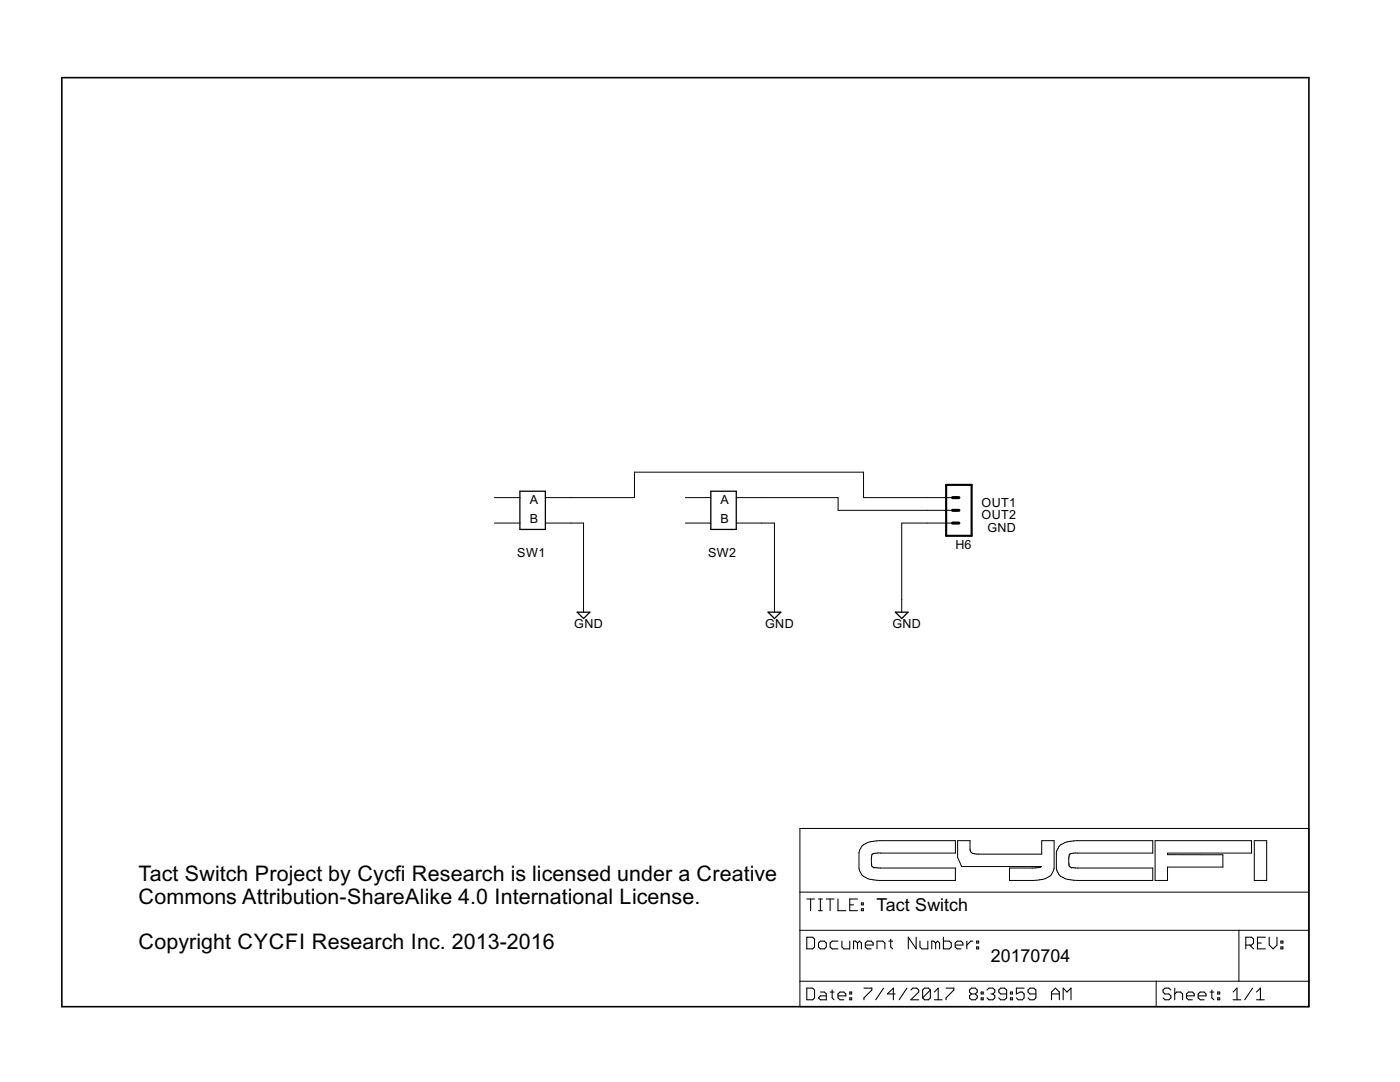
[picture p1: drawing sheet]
<?xml version="1.0" encoding="utf-8"?>
<!DOCTYPE eagle SYSTEM "eagle.dtd">
<!--
Tact Switch for Nu Project by Cycfi Research is licensed under a Creative
Copyright CYCFI Research Inc. 2013-2017
-->
<eagle version="6.3">
<drawing>
<settings>
<setting alwaysvectorfont="no"/>
<setting verticaltext="up"/>
</settings>
<grid distance="0.1" unitdist="inch" unit="inch" style="lines" multiple="1" display="no" altdistance="0.01" altunitdist="inch" altunit="inch"/>
<schematic xreflabel="%F%N/%S.%C%R" xrefpart="/%S.%C%R">
<libraries>
<library name="frames">
<symbols>
<symbol name="LETTER_L">
<frame x1="0" y1="0" x2="248.92" y2="185.42" columns="12" rows="17" layer="94" border-left="no" border-top="no" border-right="no" border-bottom="no"/>
</symbol>
<symbol name="DOCFIELD">
<wire x1="0" y1="0" x2="71.12" y2="0" width="0.1016" layer="94"/>
<wire x1="101.6" y1="15.24" x2="87.63" y2="15.24" width="0.1016" layer="94"/>
<wire x1="0" y1="0" x2="0" y2="5.08" width="0.1016" layer="94"/>
<wire x1="0" y1="5.08" x2="71.12" y2="5.08" width="0.1016" layer="94"/>
<wire x1="0" y1="5.08" x2="0" y2="15.24" width="0.1016" layer="94"/>
<wire x1="101.6" y1="15.24" x2="101.6" y2="5.08" width="0.1016" layer="94"/>
<wire x1="71.12" y1="5.08" x2="71.12" y2="0" width="0.1016" layer="94"/>
<wire x1="71.12" y1="5.08" x2="87.63" y2="5.08" width="0.1016" layer="94"/>
<wire x1="71.12" y1="0" x2="101.6" y2="0" width="0.1016" layer="94"/>
<wire x1="87.63" y1="15.24" x2="87.63" y2="5.08" width="0.1016" layer="94"/>
<wire x1="87.63" y1="15.24" x2="0" y2="15.24" width="0.1016" layer="94"/>
<wire x1="87.63" y1="5.08" x2="101.6" y2="5.08" width="0.1016" layer="94"/>
<wire x1="101.6" y1="5.08" x2="101.6" y2="0" width="0.1016" layer="94"/>
<wire x1="0" y1="15.24" x2="0" y2="22.86" width="0.1016" layer="94"/>
<wire x1="101.6" y1="35.56" x2="0" y2="35.56" width="0.1016" layer="94"/>
<wire x1="101.6" y1="35.56" x2="101.6" y2="22.86" width="0.1016" layer="94"/>
<wire x1="0" y1="22.86" x2="101.6" y2="22.86" width="0.1016" layer="94"/>
<wire x1="0" y1="22.86" x2="0" y2="35.56" width="0.1016" layer="94"/>
<wire x1="101.6" y1="22.86" x2="101.6" y2="15.24" width="0.1016" layer="94"/>
<text x="1.27" y="1.27" size="2.54" layer="94" font="vector">Date:</text>
<text x="12.7" y="1.27" size="2.54" layer="94" font="vector">&gt;LAST_DATE_TIME</text>
<text x="72.39" y="1.27" size="2.54" layer="94" font="vector">Sheet:</text>
<text x="86.36" y="1.27" size="2.54" layer="94" font="vector">&gt;SHEET</text>
<text x="88.9" y="11.43" size="2.54" layer="94" font="vector">REV:</text>
<text x="1.27" y="19.05" size="2.54" layer="94" font="vector">TITLE:</text>
<text x="1.27" y="11.43" size="2.54" layer="94" font="vector">Document Number:</text>
<text x="17.78" y="19.05" size="2.54" layer="94" font="vector">&gt;DRAWING_NAME</text>
</symbol>
</symbols>
<devicesets>
<deviceset name="LETTER_L" prefix="FRAME" uservalue="yes">
<gates>
<gate name="G$1" symbol="LETTER_L" x="0" y="0"/>
<gate name="G$2" symbol="DOCFIELD" x="147.32" y="0" addlevel="must"/>
</gates>
<devices>
<device name="">
<technologies>
<technology name=""/>
</technologies>
</device>
</devices>
</deviceset>
</devicesets>
</library>
<library name="CYCFI_switch">
<symbols>
<symbol name="TACT">
<pin name="P1A" x="-7.62" y="5.08" visible="off" length="middle"/>
<pin name="P2A" x="-7.62" y="0" visible="off" length="middle"/>
<pin name="P2B" x="7.62" y="0" visible="off" length="middle" rot="R180"/>
<pin name="P1B" x="7.62" y="5.08" visible="off" length="middle" rot="R180"/>
<wire x1="-2.54" y1="6.35" x2="-2.54" y2="-1.27" width="0.254" layer="94"/>
<wire x1="-2.54" y1="-1.27" x2="2.54" y2="-1.27" width="0.254" layer="94"/>
<wire x1="2.54" y1="-1.27" x2="2.54" y2="6.35" width="0.254" layer="94"/>
<wire x1="2.54" y1="6.35" x2="-2.54" y2="6.35" width="0.254" layer="94"/>
<text x="-0.635" y="3.81" size="1.778" layer="95">A</text>
<text x="-0.635" y="0" size="1.778" layer="95">B</text>
</symbol>
</symbols>
<devicesets>
<deviceset name="TACT_MJTP1230">
<gates>
<gate name="G$1" symbol="TACT" x="0" y="-2.54"/>
</gates>
<devices>
<device name="" package="MJTP1230">
<connects>
<connect gate="G$1" pin="P1A" pad="1A"/>
<connect gate="G$1" pin="P1B" pad="1B"/>
<connect gate="G$1" pin="P2A" pad="2A"/>
<connect gate="G$1" pin="P2B" pad="2B"/>
</connects>
<technologies>
<technology name=""/>
</technologies>
</device>
</devices>
</deviceset>
</devicesets>
</library>
<library name="supply2">
<symbols>
<symbol name="GND">
<wire x1="-1.27" y1="0" x2="1.27" y2="0" width="0.254" layer="94"/>
<wire x1="1.27" y1="0" x2="0" y2="-1.27" width="0.254" layer="94"/>
<wire x1="0" y1="-1.27" x2="-1.27" y2="0" width="0.254" layer="94"/>
<text x="-1.905" y="-3.175" size="1.778" layer="96">&gt;VALUE</text>
<pin name="GND" x="0" y="2.54" visible="off" length="short" direction="sup" rot="R270"/>
</symbol>
</symbols>
<devicesets>
<deviceset name="GND" prefix="SUPPLY">
<gates>
<gate name="GND" symbol="GND" x="0" y="0"/>
</gates>
<devices>
<device name="">
<technologies>
<technology name=""/>
</technologies>
</device>
</devices>
</deviceset>
</devicesets>
</library>
<library name="CYCFI_Con">
<symbols>
<symbol name="3-PIN">
<wire x1="3.81" y1="-5.08" x2="-1.27" y2="-5.08" width="0.4064" layer="94"/>
<wire x1="1.27" y1="2.54" x2="2.54" y2="2.54" width="0.6096" layer="94"/>
<wire x1="1.27" y1="0" x2="2.54" y2="0" width="0.6096" layer="94"/>
<wire x1="1.27" y1="-2.54" x2="2.54" y2="-2.54" width="0.6096" layer="94"/>
<wire x1="-1.27" y1="5.08" x2="-1.27" y2="-5.08" width="0.4064" layer="94"/>
<wire x1="3.81" y1="-5.08" x2="3.81" y2="5.08" width="0.4064" layer="94"/>
<wire x1="-1.27" y1="5.08" x2="3.81" y2="5.08" width="0.4064" layer="94"/>
<text x="-1.27" y="-7.62" size="1.778" layer="96">&gt;VALUE</text>
<text x="-1.27" y="5.842" size="1.778" layer="95">&gt;NAME</text>
<pin name="1" x="7.62" y="-2.54" visible="off" length="middle" direction="pas" swaplevel="1" rot="R180"/>
<pin name="2" x="7.62" y="0" visible="off" length="middle" direction="pas" swaplevel="1" rot="R180"/>
<pin name="3" x="7.62" y="2.54" visible="off" length="middle" direction="pas" swaplevel="1" rot="R180"/>
</symbol>
</symbols>
<devicesets>
<deviceset name="3PIN-SMD-2.54MM">
<gates>
<gate name="G$1" symbol="3-PIN" x="-1.27" y="0"/>
</gates>
<devices>
<device name="" package="3P-SMD-2.54MM">
<connects>
<connect gate="G$1" pin="1" pad="P$1"/>
<connect gate="G$1" pin="2" pad="P$2"/>
<connect gate="G$1" pin="3" pad="P$3"/>
</connects>
<technologies>
<technology name=""/>
</technologies>
</device>
</devices>
</deviceset>
</devicesets>
</library>
</libraries>
<attributes>
</attributes>
<variantdefs>
</variantdefs>
<classes>
<class number="0" name="default" width="0" drill="0">
</class>
</classes>
<parts>
<part name="FRAME1" library="frames" deviceset="LETTER_L" device=""/>
<part name="U$1" library="CYCFI_switch" deviceset="TACT_MJTP1230" device=""/>
<part name="SUPPLY1" library="supply2" deviceset="GND" device=""/>
<part name="U$2" library="CYCFI_switch" deviceset="TACT_MJTP1230" device=""/>
<part name="SUPPLY2" library="supply2" deviceset="GND" device=""/>
<part name="H6" library="CYCFI_Con" deviceset="3PIN-SMD-2.54MM" device="" value=""/>
<part name="SUPPLY3" library="supply2" deviceset="GND" device=""/>
</parts>
<sheets>
<sheet>
<plain>
<text x="15.24" y="11.43" size="3.048" layer="95">Tact Switch Project by Cycfi Research is licensed under a Creative 
Commons Attribution-ShareAlike 4.0 International License.

Copyright CYCFI Research Inc. 2013-2016</text>
<text x="162.56" y="19.05" size="2.54" layer="95">Tact Switch</text>
<wire x1="178.362721875" y1="25.186403125" x2="163.27975" y2="25.186403125" width="0" layer="94"/>
<wire x1="163.27975" y1="25.186403125" x2="162.57660625" y2="25.228778125" width="0" layer="94"/>
<wire x1="162.57660625" y1="25.228778125" x2="161.99541875" y2="25.31249375" width="0" layer="94"/>
<wire x1="161.99541875" y1="25.31249375" x2="161.378746875" y2="25.401034375" width="0" layer="94"/>
<wire x1="161.378746875" y1="25.401034375" x2="160.85578125" y2="25.558475" width="0" layer="94"/>
<wire x1="160.85578125" y1="25.558475" x2="160.44168125" y2="25.77930625" width="0" layer="94"/>
<wire x1="160.44168125" y1="25.77930625" x2="159.9910625" y2="26.019428125" width="0" layer="94"/>
<wire x1="159.9910625" y1="26.019428125" x2="159.650340625" y2="26.34705625" width="0" layer="94"/>
<wire x1="159.650340625" y1="26.34705625" x2="159.4295125" y2="26.753234375" width="0" layer="94"/>
<wire x1="159.4295125" y1="26.753234375" x2="159.216259375" y2="27.145284375" width="0" layer="94"/>
<wire x1="159.216259375" y1="27.145284375" x2="159.10739375" y2="27.6282875" width="0" layer="94"/>
<wire x1="159.10739375" y1="27.6282875" x2="159.10739375" y2="30.700625" width="0" layer="94"/>
<wire x1="159.10739375" y1="30.700625" x2="159.216259375" y2="31.183625" width="0" layer="94"/>
<wire x1="159.216259375" y1="31.183625" x2="159.42985625" y2="31.576021875" width="0" layer="94"/>
<wire x1="159.42985625" y1="31.576021875" x2="159.650340625" y2="31.98185625" width="0" layer="94"/>
<wire x1="159.650340625" y1="31.98185625" x2="159.9910625" y2="32.309484375" width="0" layer="94"/>
<wire x1="159.9910625" y1="32.309484375" x2="160.442025" y2="32.54995" width="0" layer="94"/>
<wire x1="160.442025" y1="32.54995" x2="160.85578125" y2="32.7704375" width="0" layer="94"/>
<wire x1="160.85578125" y1="32.7704375" x2="161.378746875" y2="32.927878125" width="0" layer="94"/>
<wire x1="161.378746875" y1="32.927878125" x2="161.9957625" y2="33.016415625" width="0" layer="94"/>
<wire x1="161.9957625" y1="33.016415625" x2="162.579015625" y2="33.100134375" width="0" layer="94"/>
<wire x1="162.579015625" y1="33.100134375" x2="163.2821625" y2="33.142509375" width="0" layer="94"/>
<wire x1="163.2821625" y1="33.142509375" x2="178.362721875" y2="33.142509375" width="0" layer="94"/>
<wire x1="178.362721875" y1="33.142509375" x2="178.362721875" y2="30.665484375" width="0" layer="94"/>
<wire x1="178.362721875" y1="30.665484375" x2="163.4278875" y2="30.665484375" width="0" layer="94"/>
<wire x1="163.4278875" y1="30.665484375" x2="162.881496875" y2="30.68133125" width="0" layer="94"/>
<wire x1="162.881496875" y1="30.68133125" x2="162.5025375" y2="30.63895625" width="0" layer="94"/>
<wire x1="162.5025375" y1="30.63895625" x2="162.0756875" y2="30.591759375" width="0" layer="94"/>
<wire x1="162.0756875" y1="30.591759375" x2="161.980259375" y2="30.538703125" width="0" layer="94"/>
<wire x1="161.980259375" y1="30.538703125" x2="161.878628125" y2="30.47945" width="0" layer="94"/>
<wire x1="161.878628125" y1="30.47945" x2="161.719121875" y2="30.38643125" width="0" layer="94"/>
<wire x1="161.719121875" y1="30.38643125" x2="161.685015625" y2="30.24759375" width="0" layer="94"/>
<wire x1="161.685015625" y1="30.24759375" x2="161.6333375" y2="30.004715625" width="0" layer="94"/>
<wire x1="161.6333375" y1="30.004715625" x2="161.597165625" y2="29.70878125" width="0" layer="94"/>
<wire x1="161.597165625" y1="29.70878125" x2="161.5847625" y2="29.639878125" width="0" layer="94"/>
<wire x1="161.5847625" y1="29.639878125" x2="161.5847625" y2="28.689034375" width="0" layer="94"/>
<wire x1="161.5847625" y1="28.689034375" x2="161.6099125" y2="28.530903125" width="0" layer="94"/>
<wire x1="161.6099125" y1="28.530903125" x2="161.6350625" y2="28.320753125" width="0" layer="94"/>
<wire x1="161.6350625" y1="28.320753125" x2="161.640571875" y2="28.313171875" width="0" layer="94"/>
<wire x1="161.640571875" y1="28.313171875" x2="161.6474625" y2="28.06719375" width="0" layer="94"/>
<wire x1="161.6474625" y1="28.06719375" x2="161.86036875" y2="27.904240625" width="0" layer="94"/>
<wire x1="161.86036875" y1="27.904240625" x2="162.10945" y2="27.713725" width="0" layer="94"/>
<wire x1="162.10945" y1="27.713725" x2="162.23691875" y2="27.757821875" width="0" layer="94"/>
<wire x1="162.23691875" y1="27.757821875" x2="162.52355" y2="27.726815625" width="0" layer="94"/>
<wire x1="162.52355" y1="27.726815625" x2="162.9032" y2="27.685821875" width="0" layer="94"/>
<wire x1="162.9032" y1="27.685821875" x2="163.428578125" y2="27.663428125" width="0" layer="94"/>
<wire x1="163.428578125" y1="27.663428125" x2="178.362721875" y2="27.663428125" width="0" layer="94"/>
<wire x1="178.362721875" y1="27.663428125" x2="178.362721875" y2="25.186403125" width="0" layer="94"/>
<wire x1="193.8883875" y1="25.186403125" x2="189.148628125" y2="25.186403125" width="0" layer="94"/>
<wire x1="189.148628125" y1="25.186403125" x2="189.148628125" y2="27.663084375" width="0" layer="94"/>
<wire x1="189.148628125" y1="27.663084375" x2="193.741628125" y2="27.663084375" width="0" layer="94"/>
<wire x1="193.741628125" y1="27.663084375" x2="194.265628125" y2="27.68444375" width="0" layer="94"/>
<wire x1="194.265628125" y1="27.68444375" x2="194.640453125" y2="27.726815625" width="0" layer="94"/>
<wire x1="194.640453125" y1="27.726815625" x2="195.06144375" y2="27.773671875" width="0" layer="94"/>
<wire x1="195.06144375" y1="27.773671875" x2="195.277796875" y2="27.84360625" width="0" layer="94"/>
<wire x1="195.277796875" y1="27.84360625" x2="195.38459375" y2="27.89425" width="0" layer="94"/>
<wire x1="195.38459375" y1="27.89425" x2="195.456253125" y2="27.927321875" width="0" layer="94"/>
<wire x1="195.456253125" y1="27.927321875" x2="195.4948375" y2="27.9562625" width="0" layer="94"/>
<wire x1="195.4948375" y1="27.9562625" x2="195.51481875" y2="27.97451875" width="0" layer="94"/>
<wire x1="195.51481875" y1="27.97451875" x2="179.610190625" y2="27.97451875" width="0" layer="94"/>
<wire x1="179.610190625" y1="27.97451875" x2="178.807828125" y2="29.7852625" width="0" layer="94"/>
<wire x1="178.807828125" y1="29.7852625" x2="178.807828125" y2="33.142509375" width="0" layer="94"/>
<wire x1="178.807828125" y1="33.142509375" x2="181.28450625" y2="33.142509375" width="0" layer="94"/>
<wire x1="181.28450625" y1="33.142509375" x2="181.28450625" y2="31.465090625" width="0" layer="94"/>
<wire x1="181.28450625" y1="31.465090625" x2="181.30655625" y2="31.264240625" width="0" layer="94"/>
<wire x1="181.30655625" y1="31.264240625" x2="181.3516875" y2="31.094053125" width="0" layer="94"/>
<wire x1="181.3516875" y1="31.094053125" x2="181.39130625" y2="30.9445375" width="0" layer="94"/>
<wire x1="181.39130625" y1="30.9445375" x2="181.512571875" y2="30.8057" width="0" layer="94"/>
<wire x1="181.512571875" y1="30.8057" x2="181.632115625" y2="30.71509375" width="0" layer="94"/>
<wire x1="181.632115625" y1="30.71509375" x2="181.7971375" y2="30.590725" width="0" layer="94"/>
<wire x1="181.7971375" y1="30.590725" x2="181.92185" y2="30.5679875" width="0" layer="94"/>
<wire x1="181.92185" y1="30.5679875" x2="182.202625" y2="30.524578125" width="0" layer="94"/>
<wire x1="182.202625" y1="30.524578125" x2="182.51440625" y2="30.476003125" width="0" layer="94"/>
<wire x1="182.51440625" y1="30.476003125" x2="182.9250625" y2="30.4512" width="0" layer="94"/>
<wire x1="182.9250625" y1="30.4512" x2="195.58544375" y2="30.4512" width="0" layer="94"/>
<wire x1="195.58544375" y1="30.4512" x2="195.58544375" y2="33.142509375" width="0" layer="94"/>
<wire x1="195.58544375" y1="33.142509375" x2="198.062465625" y2="33.142509375" width="0" layer="94"/>
<wire x1="198.062465625" y1="33.142509375" x2="198.062465625" y2="27.62863125" width="0" layer="94"/>
<wire x1="198.062465625" y1="27.62863125" x2="197.954290625" y2="27.14563125" width="0" layer="94"/>
<wire x1="197.954290625" y1="27.14563125" x2="197.74035" y2="26.7528875" width="0" layer="94"/>
<wire x1="197.74035" y1="26.7528875" x2="197.519175" y2="26.3467125" width="0" layer="94"/>
<wire x1="197.519175" y1="26.3467125" x2="197.1788" y2="26.019428125" width="0" layer="94"/>
<wire x1="197.1788" y1="26.019428125" x2="196.728525" y2="25.778959375" width="0" layer="94"/>
<wire x1="196.728525" y1="25.778959375" x2="196.314425" y2="25.557784375" width="0" layer="94"/>
<wire x1="196.314425" y1="25.557784375" x2="195.791803125" y2="25.401378125" width="0" layer="94"/>
<wire x1="195.791803125" y1="25.401378125" x2="195.17444375" y2="25.31249375" width="0" layer="94"/>
<wire x1="195.17444375" y1="25.31249375" x2="194.591534375" y2="25.228434375" width="0" layer="94"/>
<wire x1="194.591534375" y1="25.228434375" x2="193.8883875" y2="25.186403125" width="0" layer="94"/>
<wire x1="240.49260625" y1="25.186403125" x2="238.015584375" y2="25.186403125" width="0" layer="94"/>
<wire x1="238.015584375" y1="25.186403125" x2="238.015584375" y2="33.142509375" width="0" layer="94"/>
<wire x1="238.015584375" y1="33.142509375" x2="240.49260625" y2="33.142509375" width="0" layer="94"/>
<wire x1="240.49260625" y1="33.142509375" x2="240.49260625" y2="25.186403125" width="0" layer="94"/>
<wire x1="217.7622125" y1="25.186403125" x2="202.6792375" y2="25.186403125" width="0" layer="94"/>
<wire x1="202.6792375" y1="25.186403125" x2="201.97575" y2="25.228778125" width="0" layer="94"/>
<wire x1="201.97575" y1="25.228778125" x2="201.394909375" y2="25.31249375" width="0" layer="94"/>
<wire x1="201.394909375" y1="25.31249375" x2="200.777890625" y2="25.401034375" width="0" layer="94"/>
<wire x1="200.777890625" y1="25.401034375" x2="200.25526875" y2="25.558475" width="0" layer="94"/>
<wire x1="200.25526875" y1="25.558475" x2="199.840825" y2="25.77930625" width="0" layer="94"/>
<wire x1="199.840825" y1="25.77930625" x2="199.39055" y2="26.019428125" width="0" layer="94"/>
<wire x1="199.39055" y1="26.019428125" x2="199.04983125" y2="26.34705625" width="0" layer="94"/>
<wire x1="199.04983125" y1="26.34705625" x2="198.82865625" y2="26.753234375" width="0" layer="94"/>
<wire x1="198.82865625" y1="26.753234375" x2="198.61540625" y2="27.145284375" width="0" layer="94"/>
<wire x1="198.61540625" y1="27.145284375" x2="198.506884375" y2="27.6282875" width="0" layer="94"/>
<wire x1="198.506884375" y1="27.6282875" x2="198.506884375" y2="30.700625" width="0" layer="94"/>
<wire x1="198.506884375" y1="30.700625" x2="198.61540625" y2="31.183625" width="0" layer="94"/>
<wire x1="198.61540625" y1="31.183625" x2="198.829" y2="31.576021875" width="0" layer="94"/>
<wire x1="198.829" y1="31.576021875" x2="199.04983125" y2="31.98185625" width="0" layer="94"/>
<wire x1="199.04983125" y1="31.98185625" x2="199.39055" y2="32.309484375" width="0" layer="94"/>
<wire x1="199.39055" y1="32.309484375" x2="199.84116875" y2="32.54995" width="0" layer="94"/>
<wire x1="199.84116875" y1="32.54995" x2="200.25526875" y2="32.7704375" width="0" layer="94"/>
<wire x1="200.25526875" y1="32.7704375" x2="200.777890625" y2="32.927878125" width="0" layer="94"/>
<wire x1="200.777890625" y1="32.927878125" x2="201.395253125" y2="33.016415625" width="0" layer="94"/>
<wire x1="201.395253125" y1="33.016415625" x2="201.9781625" y2="33.100134375" width="0" layer="94"/>
<wire x1="201.9781625" y1="33.100134375" x2="202.68165" y2="33.142509375" width="0" layer="94"/>
<wire x1="202.68165" y1="33.142509375" x2="217.7622125" y2="33.142509375" width="0" layer="94"/>
<wire x1="217.7622125" y1="33.142509375" x2="217.7622125" y2="30.665484375" width="0" layer="94"/>
<wire x1="217.7622125" y1="30.665484375" x2="202.827378125" y2="30.665484375" width="0" layer="94"/>
<wire x1="202.827378125" y1="30.665484375" x2="202.280640625" y2="30.68133125" width="0" layer="94"/>
<wire x1="202.280640625" y1="30.68133125" x2="201.902025" y2="30.63895625" width="0" layer="94"/>
<wire x1="201.902025" y1="30.63895625" x2="201.475178125" y2="30.591759375" width="0" layer="94"/>
<wire x1="201.475178125" y1="30.591759375" x2="201.37975" y2="30.538703125" width="0" layer="94"/>
<wire x1="201.37975" y1="30.538703125" x2="201.277775" y2="30.47945" width="0" layer="94"/>
<wire x1="201.277775" y1="30.47945" x2="201.1186125" y2="30.38643125" width="0" layer="94"/>
<wire x1="201.1186125" y1="30.38643125" x2="201.08450625" y2="30.24759375" width="0" layer="94"/>
<wire x1="201.08450625" y1="30.24759375" x2="201.032828125" y2="30.004715625" width="0" layer="94"/>
<wire x1="201.032828125" y1="30.004715625" x2="200.99665625" y2="29.70878125" width="0" layer="94"/>
<wire x1="200.99665625" y1="29.70878125" x2="200.983909375" y2="29.639878125" width="0" layer="94"/>
<wire x1="200.983909375" y1="29.639878125" x2="200.983909375" y2="28.689034375" width="0" layer="94"/>
<wire x1="200.983909375" y1="28.689034375" x2="201.00905625" y2="28.530903125" width="0" layer="94"/>
<wire x1="201.00905625" y1="28.530903125" x2="201.03420625" y2="28.320753125" width="0" layer="94"/>
<wire x1="201.03420625" y1="28.320753125" x2="201.03971875" y2="28.313171875" width="0" layer="94"/>
<wire x1="201.03971875" y1="28.313171875" x2="201.046609375" y2="28.06719375" width="0" layer="94"/>
<wire x1="201.046609375" y1="28.06719375" x2="201.259515625" y2="27.904240625" width="0" layer="94"/>
<wire x1="201.259515625" y1="27.904240625" x2="201.508596875" y2="27.713725" width="0" layer="94"/>
<wire x1="201.508596875" y1="27.713725" x2="201.636409375" y2="27.757821875" width="0" layer="94"/>
<wire x1="201.636409375" y1="27.757821875" x2="201.923040625" y2="27.726815625" width="0" layer="94"/>
<wire x1="201.923040625" y1="27.726815625" x2="202.302346875" y2="27.685821875" width="0" layer="94"/>
<wire x1="202.302346875" y1="27.685821875" x2="202.828065625" y2="27.663428125" width="0" layer="94"/>
<wire x1="202.828065625" y1="27.663428125" x2="217.7622125" y2="27.663428125" width="0" layer="94"/>
<wire x1="217.7622125" y1="27.663428125" x2="217.7622125" y2="25.186403125" width="0" layer="94"/>
<wire x1="218.21903125" y1="33.142509375" x2="237.4616125" y2="33.142509375" width="0" layer="94"/>
<wire x1="237.4616125" y1="33.142509375" x2="237.4616125" y2="30.665828125" width="0" layer="94"/>
<wire x1="237.4616125" y1="30.665828125" x2="220.69605625" y2="30.665828125" width="0" layer="94"/>
<wire x1="220.69605625" y1="30.665828125" x2="220.69605625" y2="30.32993125" width="0" layer="94"/>
<wire x1="220.69605625" y1="30.32993125" x2="231.7641125" y2="30.322696875" width="0" layer="94"/>
<wire x1="231.7641125" y1="30.322696875" x2="231.7641125" y2="27.852909375" width="0" layer="94"/>
<wire x1="231.7641125" y1="27.852909375" x2="220.69605625" y2="27.852909375" width="0" layer="94"/>
<wire x1="220.69605625" y1="27.852909375" x2="220.69605625" y2="25.186403125" width="0" layer="94"/>
<wire x1="220.69605625" y1="25.186403125" x2="218.21903125" y2="25.186403125" width="0" layer="94"/>
<wire x1="218.21903125" y1="25.186403125" x2="218.21903125" y2="33.142509375" width="0" layer="94"/>
<text x="190.5" y="101.6" size="1.778" layer="95" rot="R180">OUT1</text>
<text x="190.5" y="99.06" size="1.778" layer="95" rot="R180">OUT2</text>
<text x="190.5" y="96.52" size="1.778" layer="95" rot="R180">GND</text>
<text x="96.52" y="91.44" size="1.778" layer="95" rot="R180">SW1</text>
<text x="134.62" y="91.44" size="1.778" layer="95" rot="R180">SW2</text>
<text x="185.42" y="8.89" size="2.54" layer="95">20170704</text>
</plain>
<instances>
<instance part="FRAME1" gate="G$1" x="0" y="0"/>
<instance part="FRAME1" gate="G$2" x="147.32" y="0" smashed="yes">
<attribute name="LAST_DATE_TIME" x="160.02" y="1.27" size="2.54" layer="94" font="vector"/>
<attribute name="SHEET" x="233.68" y="1.27" size="2.54" layer="94" font="vector"/>
</instance>
<instance part="U$1" gate="G$1" x="93.98" y="96.52"/>
<instance part="SUPPLY1" gate="GND" x="104.14" y="78.74"/>
<instance part="U$2" gate="G$1" x="132.08" y="96.52"/>
<instance part="SUPPLY2" gate="GND" x="142.24" y="78.74"/>
<instance part="H6" gate="G$1" x="180.34" y="99.06" smashed="yes" rot="R180">
<attribute name="VALUE" x="181.61" y="106.68" size="1.778" layer="96" rot="R180"/>
<attribute name="NAME" x="181.61" y="93.218" size="1.778" layer="95" rot="R180"/>
</instance>
<instance part="SUPPLY3" gate="GND" x="167.64" y="78.74" smashed="yes">
<attribute name="VALUE" x="165.735" y="75.565" size="1.778" layer="96"/>
</instance>
</instances>
<busses>
</busses>
<nets>
<net name="GND" class="0">
<segment>
<pinref part="SUPPLY1" gate="GND" pin="GND"/>
<pinref part="U$1" gate="G$1" pin="P2B"/>
<wire x1="101.6" y1="96.52" x2="104.14" y2="96.52" width="0.1524" layer="91"/>
<wire x1="104.14" y1="96.52" x2="104.14" y2="81.28" width="0.1524" layer="91"/>
</segment>
<segment>
<pinref part="SUPPLY2" gate="GND" pin="GND"/>
<pinref part="U$2" gate="G$1" pin="P2B"/>
<wire x1="139.7" y1="96.52" x2="142.24" y2="96.52" width="0.1524" layer="91"/>
<wire x1="142.24" y1="96.52" x2="142.24" y2="81.28" width="0.1524" layer="91"/>
</segment>
<segment>
<pinref part="H6" gate="G$1" pin="3"/>
<pinref part="SUPPLY3" gate="GND" pin="GND"/>
<wire x1="172.72" y1="96.52" x2="167.64" y2="96.52" width="0.1524" layer="91"/>
<wire x1="167.64" y1="96.52" x2="167.64" y2="81.28" width="0.1524" layer="91"/>
</segment>
</net>
<net name="S1" class="0">
<segment>
<pinref part="H6" gate="G$1" pin="2"/>
<pinref part="U$2" gate="G$1" pin="P1B"/>
<wire x1="139.7" y1="101.6" x2="154.94" y2="101.6" width="0.1524" layer="91"/>
<wire x1="154.94" y1="101.6" x2="154.94" y2="99.06" width="0.1524" layer="91"/>
<wire x1="154.94" y1="99.06" x2="172.72" y2="99.06" width="0.1524" layer="91"/>
</segment>
</net>
<net name="N$3" class="0">
<segment>
<pinref part="H6" gate="G$1" pin="1"/>
<wire x1="172.72" y1="101.6" x2="160.02" y2="101.6" width="0.1524" layer="91"/>
<pinref part="U$1" gate="G$1" pin="P1B"/>
<wire x1="101.6" y1="101.6" x2="114.3" y2="101.6" width="0.1524" layer="91"/>
<wire x1="114.3" y1="101.6" x2="114.3" y2="106.68" width="0.1524" layer="91"/>
<wire x1="114.3" y1="106.68" x2="160.02" y2="106.68" width="0.1524" layer="91"/>
<wire x1="160.02" y1="106.68" x2="160.02" y2="101.6" width="0.1524" layer="91"/>
</segment>
</net>
</nets>
</sheet>
</sheets>
</schematic>
</drawing>
<compatibility>
<note version="6.3" minversion="6.2.2" severity="warning">
Since Version 6.2.2 text objects can contain more than one line,
which will not be processed correctly with this version.
</note>
</compatibility>
</eagle>
